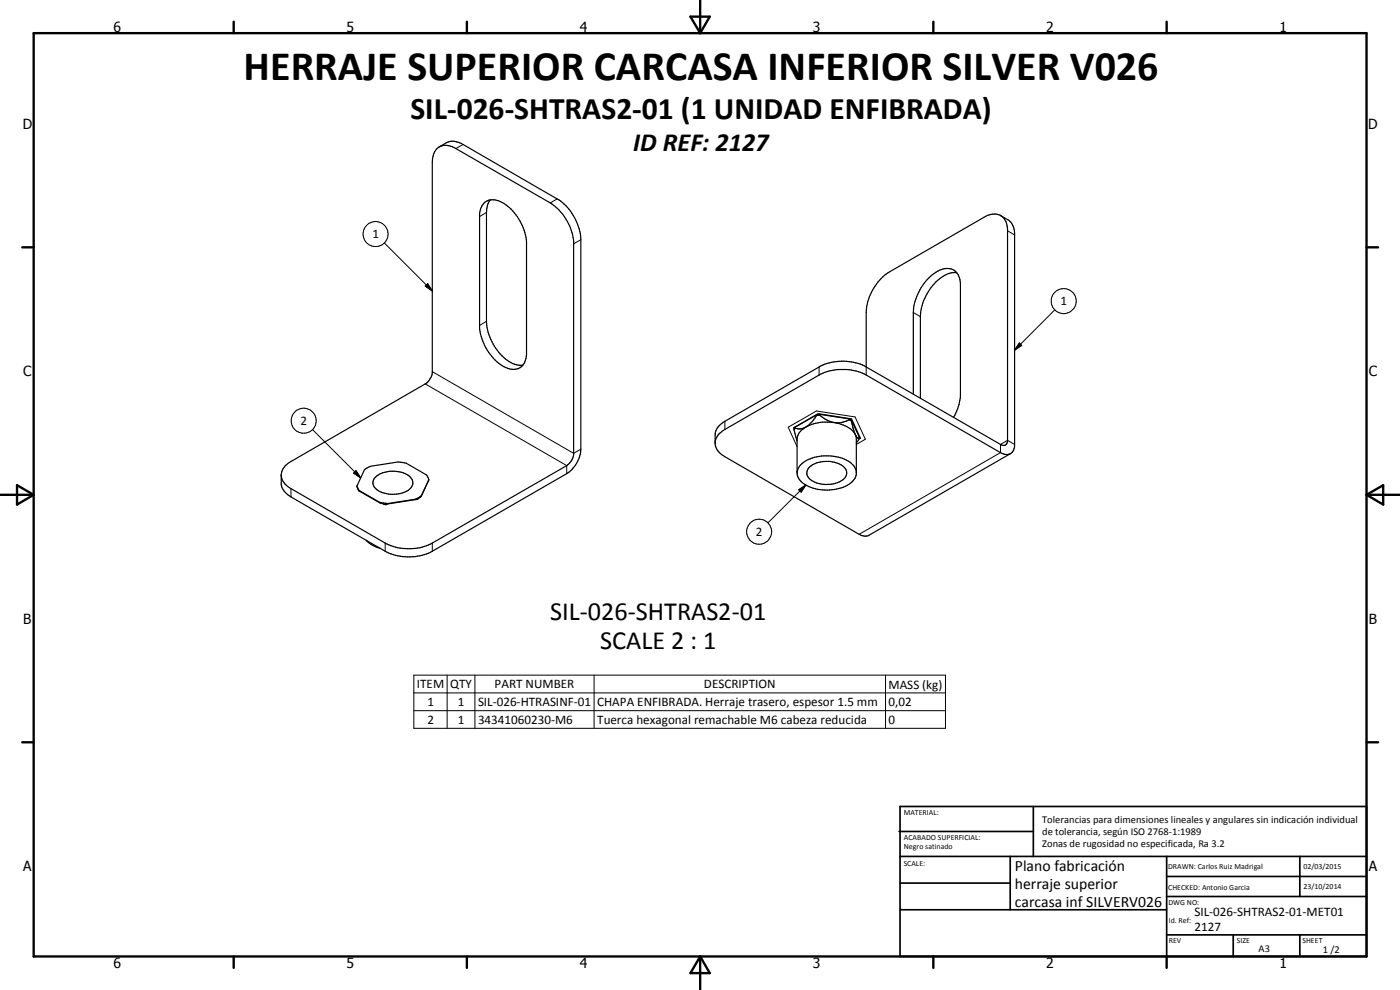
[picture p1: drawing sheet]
<svg xmlns="http://www.w3.org/2000/svg" width="420mm" height="297mm" viewBox="0 0 420 297" stroke-linecap="round" stroke-linejoin="round" font-family="sans-serif">
<g fill="none" stroke="#000" stroke-width=".35">
<path d="M131.8 44.1l2.1-1.3a4.9 4.9 0 0 1 5.1 .5l28.2 16.4a15.6 15.6 0 0 1 7.1 12.2v62.9a9.5 9.5 0 0 1-4.2 7.3l-40.4 23.3a15.6 15.6 0 0 1-14.1 0l-28.3-16.3a5.9 5.9 0 0 1-2.9-3.7v-3.1a5.3 5.3 0 0 1 2.9-3.8l40.3-23.3a4.7 4.7 0 0 0 2.1-3.4v-63.2a4.5 4.5 0 0 1 3.6-5l1.4 .1 1.6 .6 28.8 16.6a15.8 15.8 0 0 1 7.1 11.6v63.8a4.8 4.8 0 0 1-2.1 3.4l-40.4 23.2a15.6 15.6 0 0 1-14.1 0l-28.3-16.3a5.3 5.3 0 0 1-2.9-3.9M147.1 60a5.8 5.8 0 0 0-1.1 3.8v32.6a15.5 15.5 0 0 0 7.9 12.7l1.6 .5h1.4M145.5 60.7a5 5 0 0 1 5.7 .3 16 16 0 0 1 6.8 11.5v33.9a4.1 4.1 0 0 1-1.9 3.9 4.1 4.1 0 0 1-4.3 0 15.1 15.1 0 0 1-7.9-12v-33.9a5.1 5.1 0 0 1 1.6-3.7zM300.3 64.7a6.7 6.7 0 0 1 3.3 2.4l.6 1.3 .3 1.5v63.9l-.3 1.2-.9 1.1M264.4 83.6l2.1-1.8 28.8-16.6a4.2 4.2 0 0 1 6.6 1.3l.5 2.2v63.8a1.25 1.25 0 0 1-.8 1.1 1.25 1.25 0 0 1-1.3-.3l-40.3-23.2v-16.3a15.7 15.7 0 0 1 4.4-10.2zM287.1 81.8a8.2 8.2 0 0 0-6.7 3.3 15.9 15.9 0 0 0-4.2 9.9v24.5M260 110.1a15.2 15.2 0 0 0-14.2 0l-28.3 16.3a5.1 5.1 0 0 0-2.9 4.1v2.6a5 5 0 0 0 2.9 3.9l40.3 23.3 .8 .4 1.2 .2 .8-.2 42.7-24.6M274.1 118.2v-24.4a14.9 14.9 0 0 1 8.9-13.1 4 4 0 0 1 5.2 4.3v33.8a15.2 15.2 0 0 1-2 6.4M214.6 132.7a5 5 0 0 1 2.9-3.8l28.3-16.4a15.6 15.6 0 0 1 14.2 0l40.3 23.3a3.1 3.1 0 0 0 3 .3M238.3 128.8l-.1-.4 7.3-4.3 10.1 1.6 2.6 5.8-.4 .2M238.3 128.8v.2M238.3 129l.9 3.3"/>
<path d="M238.6 128.2l-.3 .6M238.6 128.4l-.3 .6M238.6 128.2v.2M241.8 128.1a4.4 4.4 0 0 0-2.6 3.7v10.2a5.4 5.4 0 0 0 4.2 4.2 13 13 0 0 0 12.2-1.5l1-1.2 .4-1.3v-10.8l-.3-1M241.8 128.1a3.6 3.6 0 0 1-3.2 .3M245.1 124.5v.2M245.1 124.5l-6.5 3.7M245.1 124.7l-1.3 1.7-2 1.7M246 124.3l-.9 .2M246 124.6l-.9 .1M246 124.3v.3M246 124.3l8.8 1.4"/>
<path d="M246 124.6a9.1 9.1 0 0 0 4.4 2.2M250.4 126.8a8.5 8.5 0 0 1 6.3 3.6M250.4 126.8a13.4 13.4 0 0 0-8.6 1.3M254.8 125.7l.8 .4M254.8 125.7v.2M254.8 125.9l.8 .5M254.8 125.9a7.6 7.6 0 0 1-4.4 .9M255.6 126.1l2.3 5.3M255.6 126.1v.3M255.6 126.4l1.1 4M256.7 130.4l.6 .9 .5 .1M257.4 131.4h.1"/>
<path d="M257.8 131.4h.1M257.9 131.4l-.9 1.5M107.1 145.8l.7 1.4M107.1 145.8l.7 1.5M107.8 147.2l6.1 3.5M107.8 147.2v.1M107.8 147.3l6.1 3.5M112.5 143.4a8.6 8.6 0 0 1 9.6-1 2.62 2.62 0 0 1 1.8 2.4 2.62 2.62 0 0 1-1.7 2.5 8.7 8.7 0 0 1-9.6-.9 2.17 2.17 0 0 1-.1-3zM113.9 150.7l2.4 .4M113.9 150.7v.1M113.9 150.8l2.4 .4M115 151.1l.3 .2h.6"/>
<path d="M116.3 151.1v.1M124.7 149.8l-8.4 1.3M124.7 149.8v.1M124.7 149.9l-8.4 1.3M125.3 149.8l-.3 .1M125.3 149.7v.1M125.4 149.6l-.1 .2M126.4 148.8l-1.7 1M126.4 148.8v.1M126.4 148.9l-1.7 1M128.7 143.9l-2.3 4.9M128.7 143.9l-.7-1.4-6.1-3.5-2.4-.4-8.3 1.3-1 .5-.8 .5-2.3 4.9"/>
<path d="M128.7 143.9l-2.3 5M242.7 140.4a8.3 8.3 0 0 1 11 .2 2.54 2.54 0 0 1-1.4 3.8 8.5 8.5 0 0 1-9.6-1 2.23 2.23 0 0 1 0-3zM257 141.4a6.4 6.4 0 0 0-5.4-4.2 11.7 11.7 0 0 0-11.7 2.7l-.7 1.6M109.9 162.1a8.5 8.5 0 0 0 4.2 2.4"/>
</g>
<g fill="none" stroke="#000" stroke-width=".3">
<path d="M139 43.3l-2.2 1.3M167.2 59.7l-2.1 1.2M115.3 72.9l14.4 14.4M146 63.8l-2.1 1.2M174.3 71.9l-2.1 1.3M302.4 69.3l2.1 1.2M128.3 85.1l1.4 2.2-2.1-1.4zM146 96.4l-2.1 1.3M274.1 93.8l2.1 1.2M316.6 93l-12.1 12.1M127.6 115.2l42.5 24.5v2.4M129.7 111.5l42.5 24.5 2.1-1.2"/>
<path d="M245.8 110.1v2.4M260 110.1v2.4M305.9 102.9l.7 .7-2.1 1.5zM93.8 128.9l14.4 14.5M217.5 126.4v2.5M257 133.3l2.7-1.5-3.1-6.7-11.6-1.8-8.5 4.9 2.7 5.8M304.5 133.3l-2.1-1.2-2.1 1.2v2.5l-42.5 24.5M87.3 146.6v2.5M106.8 141.2l1.4 2.2-2.1-1.5zM239.7 146.9l2.1-1.4-1.4 2.2zM241.8 145.5l-11.3 11.4M115.6 162.9v2.5"/>
<path d="M129.7 162.9v2.5M124.2 202.6h159.5v15.9h-159.5zM124.2 207.9h159.5M124.2 213.2h159.5M134.2 202.6v15.9M142.5 202.6v15.9M178.3 202.6v15.9M265.8 202.6v15.9"/>
<circle cx="112.7" cy="70.2" r="3.7"/>
<circle cx="319.2" cy="90.3" r="3.7"/>
<circle cx="91.1" cy="126.2" r="3.8"/>
<circle cx="227.8" cy="159.5" r="3.8"/>
</g>
<circle cx="115.8" cy="151.3" r=".18" fill="#000"/>
<g fill="none" stroke="#000" stroke-width=".71">
<path d="M10.1 9.9h400v277.1h-400zM70.1 6.5v3.4M140.1 6.5v3.4M207.2 5h5.8l-2.9 4.9zM210.1 0v9.9M280.1 6.5v3.4M350.1 6.5v3.4M6.7 74.2h3.4M410.1 74.2h3.5M.1 148.5h10M5.1 145.6l5 2.9-5 2.9zM410.1 148.5h10"/>
<path d="M410.1 148.5l5-2.9v5.8zM6.7 222.7h3.4M410.1 222.7h3.5M70.1 287v3.4M140.1 287v3.4M210.1 287v10M210.1 287l2.9 5h-5.8zM280.1 287v3.4M350.1 287v3.4"/>
</g>
<g fill="none" stroke="#000" stroke-width=".51">
<path d="M269.8 249.5h40.3M270.1 242h140v45h-140zM270.1 257h140M303.2 257v16M310.1 242v15M350.1 257v30M390.1 257v12M270.1 265h33.1M270.1 273h80M350.1 269h60M350.1 263h60M350.1 280.5h60"/>
<path d="M370.1 280.5v6.5M390.1 280.5v6.5"/>
</g>
<path d="M128.3 85.1l1.4 2.2-2.1-1.4zM305.9 102.9l.7 .7-2.1 1.5zM106.8 141.2l1.4 2.2-2.1-1.5zM239.7 146.9l2.1-1.4-1.4 2.2z" fill="#000"/>
<text font-size="12.6" x="73.1" y="23.9">HERRAJE SUPERIOR CARCASA INFERIOR SILVER V026</text>
<text font-size="9.4" x="123.2" y="35.7">SIL-026-SHTRAS2-01 (1 UNIDAD ENFIBRADA)</text>
<g font-size="7.9">
<text x="190.1" y="45.2">ID REF: 2127</text>
<text x="165.1" y="185.9">SIL-026-SHTRAS2-01</text>
<text x="180.1" y="194.9">SCALE 2 : 1</text>
</g>
<g font-size="4.7">
<text x="304.6" y="261.2">Plano fabricación</text>
<text x="304.6" y="266.6">herraje superior</text>
<text x="304.6" y="272">carcasa inf SILVERV026</text>
</g>
<g font-size="4.2">
<text x="34" y="9.6">6</text>
<text x="104" y="9.6">5</text>
<text x="174" y="9.6">4</text>
<text x="244" y="9.6">3</text>
<text x="314" y="9.6">2</text>
<text x="384" y="9.6">1</text>
<text x="6.8" y="38.7">D</text>
<text x="410.6" y="38.7">D</text>
<text x="7" y="112.9">C</text>
<text x="410.8" y="112.9">C</text>
<text x="7" y="187.1">B</text>
<text x="410.8" y="187.1">B</text>
<text x="7" y="261.4">A</text>
<text x="410.8" y="261.4">A</text>
<text x="34" y="290.4">6</text>
<text x="104" y="290.4">5</text>
<text x="174" y="290.4">4</text>
<text x="244" y="290.4">3</text>
<text x="314" y="290.4">2</text>
<text x="384" y="290.4">1</text>
</g>
<g font-size="3.9">
<text x="111.7" y="71.5">1</text>
<text x="318.3" y="91.6">1</text>
<text x="90.2" y="127.6">2</text>
<text x="226.8" y="160.8">2</text>
<text x="125.1" y="206.5">ITEM</text>
<text x="135.1" y="206.5">QTY</text>
<text x="148.5" y="206.5">PART NUMBER</text>
<text x="211.3" y="206.5">DESCRIPTION</text>
<text x="266.6" y="206.6">MASS (kg)</text>
<text x="128.3" y="211.8">1</text>
<text x="137.4" y="211.8">1</text>
<text x="143.5" y="211.8">SIL-026-HTRASINF-01</text>
<text x="179.2" y="211.8">CHAPA ENFIBRADA. Herraje trasero, espesor 1.5 mm</text>
<text x="266.6" y="211.8">0,02</text>
<text x="128.3" y="217.1">2</text>
<text x="137.4" y="217.1">1</text>
<text x="143.5" y="217.1">34341060230-M6</text>
<text x="179.2" y="217.2">Tuerca hexagonal remachable M6 cabeza reducida</text>
<text x="266.6" y="217.1">0</text>
<text x="358.5" y="275">SIL-026-SHTRAS2-01-MET01</text>
<text x="358.5" y="279.4">2127</text>
</g>
<g font-size="3.1">
<text x="312.7" y="246.8">Tolerancias para dimensiones lineales y angulares sin indicación individual</text>
<text x="312.7" y="250.4">de tolerancia, según ISO 2768-1:1989</text>
<text x="312.7" y="254">Zonas de rugosidad no especificada, Ra 3.2</text>
<text x="377.7" y="285.6">A3</text>
<text x="397" y="285.9">1 /2</text>
</g>
<g font-size="2.4">
<text x="271.2" y="244.4">MATERIAL:</text>
<text x="271.3" y="252">ACABADO SUPERFICIAL:</text>
<text x="271.3" y="254.6">Negro satinado</text>
<text x="271.2" y="259.7">SCALE:</text>
<text x="350.6" y="260.8">DRAWN: Carlos Ruiz Madrigal</text>
<text x="391.2" y="260.6">02/03/2015</text>
<text x="350.6" y="267">CHECKED: Antonio Garcia</text>
<text x="391.2" y="266.7">23/10/2014</text>
<text x="350.6" y="271.4">DWG NO:</text>
<text x="350.8" y="276.9">Id. Ref:</text>
<text x="350.8" y="282.8">REV</text>
<text x="371.2" y="282.9">SIZE</text>
<text x="390.9" y="282.9">SHEET</text>
</g>
</svg>
